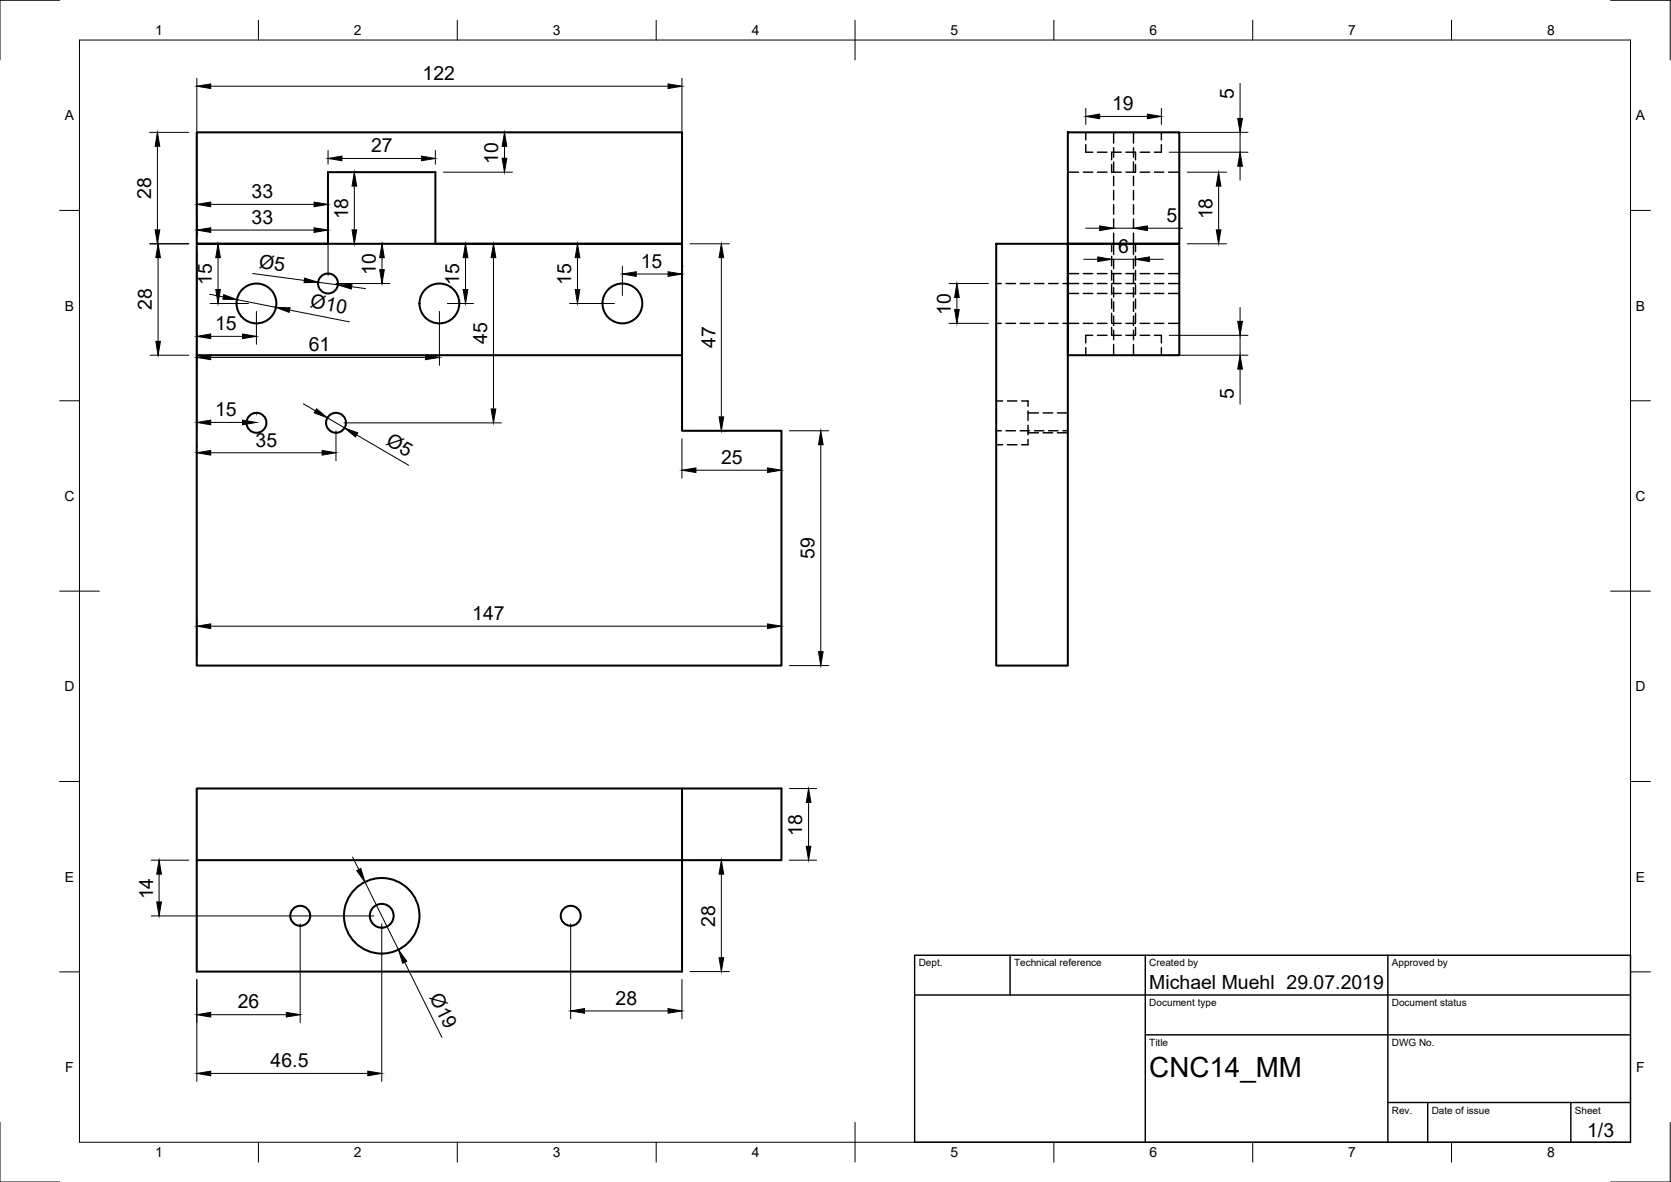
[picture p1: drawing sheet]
<svg xmlns="http://www.w3.org/2000/svg" width="420mm" height="297mm" viewBox="0 0 420 297" stroke-linecap="round" stroke-linejoin="round" font-family="sans-serif">
<!-- layer: Sichtbar -->
<g fill="none" stroke="#000" stroke-width=".51">
<path d="M49.5 33.3h122v28h-62v-18h-27v18h-33zM268.5 33.3h28v28h-28zM49.5 61.3h122v28h-122zM250.5 61.3h18v106h-18zM268.5 61.3h28v28h-28zM49.5 89.3v78h147v-59h-25v-19M171.5 198.1h25v18.1h-25zM171.5 198.1h-122v18.1M49.5 216.2h122v28h-122z"/>
<circle cx="64.5" cy="76.3" r="5"/>
<circle cx="82.5" cy="71.2" r="2.51"/>
<circle cx="110.5" cy="76.3" r="5"/>
<circle cx="156.5" cy="76.3" r="5"/>
<circle cx="64.5" cy="106.3" r="2.51"/>
<circle cx="84.5" cy="106.3" r="2.51"/>
<circle cx="75.5" cy="230.1" r="2.51"/>
<circle cx="96" cy="230.1" r="3"/>
<circle cx="96" cy="230.1" r="9.5"/>
<circle cx="143.5" cy="230.1" r="2.51"/>
</g>
<!-- layer: Verdeckt -->
<g fill="none" stroke="#000" stroke-width=".36">
<path d="M273 36.4v1.9h1.8M273 33.3v1.9M275.9 38.3h2.4M279.5 38.3v1.9M279.5 38.3h2.4M280 33.3v2.6M280 37.1v2.4M283.1 38.3h2.4v1.9M285 33.3v2.6M285 37.1v2.4M286.7 38.3h2.4M292 36.4v1.9h-1.7"/>
<path d="M292 33.3v1.9M268.5 43.3h2.7M272.4 43.3h2.4M275.9 43.3h2.4M279.5 41.4v1.9M279.5 43.3h2.4M280 40.7v2.4M280 44.3v2.4M280 47.9v2.3M280 51.4v2.4M280 55v2.4M280 58.6v5.4"/>
<path d="M285 40.7v2.4M285 44.3v2.4M285 47.9v2.3M285 51.4v2.4M285 55v2.4M285 58.6v5.4M285.5 41.4v1.9h-2.4M286.7 43.3h2.4M290.3 43.3h2.3M293.8 43.3h2.7M250.5 71.3h1.3M252.9 71.3h2.4"/>
<path d="M256.5 71.3h2.4M260.1 71.3h2.4M263.7 71.3h2.3M267.3 71.3h3.9M268.5 73.8h2.7M268.5 68.8h2.7M272.4 71.3h2.4M272.4 73.8h2.4M272.4 68.8h2.4M275.9 71.3h2.4M275.9 73.8h2.4M275.9 68.8h2.4"/>
<path d="M279.5 61.3v1.9M279.5 64.4v2.4M279.5 68v2.4M279.5 71.6v2.3M279.5 75.1v2.4M279.5 78.7v2.4M279.5 71.3h2.4M279.5 73.8h2.4M279.5 68.8h2.4M280 65.1v2.4M280 68.7v2.4M280 72.3v2.4"/>
<path d="M280 75.8v2.4M280 79.4v2.4M283.1 71.3h2.4M283.1 73.8h2.4M283.1 68.8h2.4M285 65.1v2.4M285 68.7v2.4M285 72.3v2.4M285 75.8v2.4M285 79.4v2.4M285.5 61.3v1.9M285.5 64.4v2.4"/>
<path d="M285.5 68v2.4M285.5 71.6v2.3M285.5 75.1v2.4M285.5 78.7v2.4M286.7 71.3h2.4M286.7 73.8h2.4M286.7 68.8h2.4M290.3 71.3h2.3M290.3 73.8h2.3M290.3 68.8h2.3M293.8 71.3h2.7M293.8 73.8h2.7"/>
<path d="M293.8 68.8h2.7M250.5 81.3h1.3M252.9 81.3h2.4M256.5 81.3h2.4M260.1 81.3h2.4M263.7 81.3h2.3M267.3 81.3h3.9M272.4 81.3h2.4M273 87.4v1.9M274.8 84.3h-1.8v1.9M275.9 84.3h2.4M275.9 81.3h2.4"/>
<path d="M279.5 82.3v2M279.5 84.3h2.4M279.5 81.3h2.4M280 83v2.4M280 86.6v2.7M283.1 81.3h2.4M285 83v2.4M285 86.6v2.7M285.5 82.3v2h-2.4M286.7 84.3h2.4M286.7 81.3h2.4M290.3 84.3h1.7v1.9"/>
<path d="M290.3 81.3h2.3M292 87.4v1.9M293.8 81.3h2.7M250.5 111.8h1.6M250.5 100.8h1.6M250.5 108.3h1.3M252.9 108.3h2.4M253.3 111.8h2.4M253.3 100.8h2.4M256.5 108.3h2.4M256.9 100.8h1.6v1.3M258.5 103.3v2.4"/>
<path d="M258.5 106.9v2.3M258.5 110.4v1.4h-1.6M258.5 108.8h2.6M258.5 103.8h2.6M260.1 108.3h2.4M262.3 108.8h2.4M262.3 103.8h2.4M263.7 108.3h2.3M265.9 108.8h2.6M265.9 103.8h2.6M267.3 108.3h1.2"/>
</g>
<!-- layer: Border -->
<g fill="none" stroke="#000" stroke-width=".25">
<path d="M15 .1h-15v15M20 10.1h390v276.9h-390zM65 5.1v5M115 5.1v5M165 5.1v5M215 5.1v10M265 5.1v5M315 5.1v5M365 5.1v5M405 .1h15v15M15 52.9h5M410 52.9h5"/>
<path d="M15 100.7h5M410 100.7h5M15 148.6h10M405 148.6h10M15 196.4h5M410 196.4h5M15 244.2h5M410 244.2h5M0 282.1v14.9h15M65 287v5M115 287v5M165 287v5"/>
<path d="M215 282.1v9.9M265 287v5M315 287v5M365 287v5M420 282.1v14.9h-15"/>
</g>
<!-- layer: TitleBlock -->
<path d="M230 240.1h180v46.9h-180zM230 250h180M254 240.1v9.9M288 240.1v46.9M349 240.1v46.9M288 260.1h122M349 277.1h61M359 277.1v9.9M395 277.1v9.9" fill="none" stroke="#000" stroke-width=".36"/>
<!-- layer: Dimensions -->
<g fill="none" stroke="#000" stroke-width=".25">
<path d="M49.5 19.7v39.6M171.5 19.7v39.6M37.6 33.3h9.9M39.6 36.8v21M53 21.7h115M82.5 37.8v3.5M86 39.8h20M109.5 37.8v3.5M126.9 36.8v3M127.7 33.3h1.1M273 27.2v4.1M276.5 29.3h12"/>
<path d="M292 27.2v4.1M294 33.3h19.8M294 38.3h19.8M311.8 20.9v8.9M311.8 33.3v5M53 51.4h26M53 57.8h26M82.5 49.4v19.9M84.5 43.3h6.6M89.1 46.8v11M111.5 43.3h17.3M273 57.3h3.5"/>
<path d="M280 57.3h5M288.5 57.3h8.8M298.5 43.3h9.9M306.4 46.8v11M311.8 41.8v3.5M37.6 61.3h9.9M39.8 64.8v21M49.5 63.3v44.9M52.7 73.9l3.5 .7M52.8 76.3h9.7M54.8 64.8v8M59.6 75.3l9.8 1.9"/>
<path d="M63.5 68.7l13 1.8M64.5 78.3v8.2M72.8 77.9l15 3M80 70.9l5 .7M84.5 61.3h6.6M84.5 71.3h13.5M88.4 72.1l3.5 .4M92.3 61.3h5.7M96.1 64.8v3M110.5 78.3v13.5M112.3 61.3h6.8M112.5 76.3h6.6"/>
<path d="M117.1 64.8v8M122.1 61.3h5.5M124.1 64.8v38M143.2 61.3h1.4M143.2 76.3h11.3M145.2 64.8v8M156.5 66.9v7.4M160 68.9h8M171.5 66.9h.1M173.5 61.3h9.9M181.4 64.8v40M238.6 71.3h9.9"/>
<path d="M240.6 74.8v3M272.5 65.2h3.5M279.5 65.2h6M289 65.2h3.5M298.5 61.3h9.9M311.8 77.3v3.5M37.8 89.3h9.7M53 84.5h8M53 89.8h54M238.6 81.3h9.9M294 89.3h19.8M294 84.3h19.8"/>
<path d="M311.8 84.3v5M311.8 92.8v8.8M49.5 111.8v.5M53 106.2h8M53 113.8h28M64.5 104.2v.1M76.3 101.5l3 1.7M82.3 105l4.3 2.5M84.5 108.3v7.5M86.5 106.3h39.6M89.7 109.3l13.1 7.6M171.5 110.3v9.9"/>
<path d="M173.5 108.3h9.9M175 118.2h18M196.5 110.3v9.9M198.5 108.3h9.9M206.4 111.8v52M49.5 155.4v9.9M53 157.4h140M196.5 155.4v9.9M198.5 167.3h9.9M198.5 198.2h6.8M38 216.2h9.5M40 219.7v7"/>
<path d="M88.6 215.4l1.6 3.1M173.5 216.2h9.9M181.4 219.7v21M198.5 216.2h6.8M203.3 201.7v11M38 230.2h56M75.5 232.2v24.8M91.8 221.6l8.4 17.1M96 232.2v39.6M143.5 232.2v23.8M49.5 246.2v25.6M53 255h19"/>
<path d="M101.7 241.8l9.4 18.9M147 254h21M171.5 246.2v9.8M173.5 244.2h9.9M53 269.8h39.5"/>
</g>
<g fill="#000" stroke="#000" stroke-width=".25">
<path d="M39.6 33.3l.6 3.5h-1.2zM49.5 21.7l3.5-.6v1.2zM82.5 39.8l3.5-.6v1.2zM106 39.2l3.5 .6-3.5 .6zM126.3 39.8h1.1l-.5 3.5zM126.9 33.3l.5 3.5h-1.1zM168 21.1l3.5 .6-3.5 .6zM273 29.3l3.5-.6v1.1zM288.5 28.7l3.5 .6-3.5 .5zM311.2 29.8h1.2l-.6 3.5zM39 57.8h1.2l-.6 3.5zM49.5 51.4l3.5-.6v1.2z"/>
<path d="M49.5 57.8l3.5-.6v1.2zM79 50.8l3.5 .6-3.5 .6zM79 57.2l3.5 .6-3.5 .6zM88.5 57.8h1.2l-.6 3.5zM89.1 43.3l.6 3.5h-1.2zM276.5 56.8l3.5 .5-3.5 .6zM285 57.3l3.5-.5v1.1zM306.4 43.3l.6 3.5h-1.2zM305.8 57.8h1.2l-.6 3.5zM311.8 38.3l.6 3.5h-1.2zM39.8 61.3l.5 3.5h-1.1zM54.3 72.8h1.1l-.6 3.5z"/>
<path d="M54.8 61.3l.6 3.5h-1.1zM56.3 74l3.3 1.3-3.6-.1zM69.4 77.2l3.5 .2-.2 1.1zM76.6 69.9l3.4 1-3.5 .1zM85 71.6l3.5-.1-.2 1.1zM95.5 67.8h1.1l-.5 3.5zM96.1 61.3l.5 3.5h-1.1zM116.5 72.8h1.1l-.5 3.5zM117.1 61.3l.5 3.5h-1.1zM124.1 61.3l.6 3.5h-1.2zM144.6 72.8h1.2l-.6 3.5zM145.2 61.3l.6 3.5h-1.2z"/>
<path d="M156.5 68.9l3.5-.6v1.2zM168 68.3l3.5 .6-3.5 .6zM181.4 61.3l.6 3.5h-1.2zM240.6 71.3l.6 3.5h-1.2zM240 77.8h1.2l-.6 3.5zM276 64.6l3.5 .6-3.5 .5zM285.5 65.2l3.5-.6v1.1zM39.2 85.8h1.1l-.5 3.5zM49.5 84.5l3.5-.6v1.2zM49.5 89.8l3.5-.6v1.2zM61 83.9l3.5 .6-3.5 .6zM107 89.2l3.5 .6-3.5 .6z"/>
<path d="M311.2 80.8h1.2l-.6 3.5zM311.8 89.3l.6 3.5h-1.2zM49.5 106.2l3.5-.6v1.2zM49.5 113.8l3.5-.6v1.2zM61 105.6l3.5 .6-3.5 .6zM79.6 102.7l2.7 2.3-3.3-1.3zM81 113.2l3.5 .6-3.5 .6zM86.6 107.5l3.4 1.3-.6 1zM123.5 102.8h1.2l-.6 3.5zM171.5 118.2l3.5-.6v1.2zM180.8 104.8h1.2l-.6 3.5zM193 117.6l3.5 .6-3.5 .6z"/>
<path d="M206.4 108.3l.6 3.5h-1.2zM49.5 157.4l3.5-.6v1.2zM193 156.8l3.5 .6-3.5 .6zM205.8 163.8h1.2l-.6 3.5zM40 216.2l.6 3.5h-1.2zM89.7 218.8l1-.5 1.1 3.3zM181.4 216.2l.6 3.5h-1.2zM203.3 198.2l.6 3.5h-1.2zM202.7 212.7h1.2l-.6 3.5zM39.4 226.7h1.2l-.6 3.5zM49.5 255l3.5-.6v1.2zM72 254.4l3.5 .6-3.5 .6z"/>
<path d="M100.2 238.7l2.1 2.9-1.1 .5zM143.5 254l3.5-.5v1.1zM168 253.5l3.5 .5-3.5 .6zM180.8 240.7h1.2l-.6 3.5zM49.5 269.8l3.5-.6v1.1zM92.5 269.2l3.5 .6-3.5 .5z"/>
</g>
<text font-size="7" x="289" y="270.6">CNC14_MM</text>
<g font-size="4.9">
<text x="106.3" y="20.2">122</text>
<text x="279.6" y="27.7">19</text>
<text x="310.2" y="25" transform="rotate(-90 310.2 25)">5</text>
<text x="93.3" y="38.3">27</text>
<text x="125.3" y="41.1" transform="rotate(-90 125.3 41.1)">10</text>
<text x="38" y="49.9" transform="rotate(-90 38 49.9)">28</text>
<text x="63.3" y="49.8">33</text>
<text x="63.3" y="56.3">33</text>
<text x="87.5" y="55.1" transform="rotate(-90 87.5 55.1)">18</text>
<text x="293.3" y="55.8">5</text>
<text x="304.8" y="55.1" transform="rotate(-90 304.8 55.1)">18</text>
<text x="281.2" y="63.6">6</text>
<text x="53.3" y="71.7" transform="rotate(-90 53.3 71.7)">15</text>
<text x="65" y="67.3" transform="rotate(7 65 67.3)">Ø5</text>
<text x="94.5" y="69.1" transform="rotate(-90 94.5 69.1)">10</text>
<text x="115.5" y="71.7" transform="rotate(-90 115.5 71.7)">15</text>
<text x="143.6" y="71.7" transform="rotate(-90 143.6 71.7)">15</text>
<text x="161.1" y="67.3">15</text>
<text x="38.2" y="77.9" transform="rotate(-90 38.2 77.9)">28</text>
<text x="77.9" y="77.2" transform="rotate(11 77.9 77.2)">Ø10</text>
<text x="54.1" y="83">15</text>
<text x="239.1" y="79.1" transform="rotate(-90 239.1 79.1)">10</text>
<text x="77.6" y="88.3">61</text>
<text x="122.5" y="86.4" transform="rotate(-90 122.5 86.4)">45</text>
<text x="179.9" y="87.4" transform="rotate(-90 179.9 87.4)">47</text>
<text x="310.2" y="100.3" transform="rotate(-90 310.2 100.3)">5</text>
<text x="54.1" y="104.6">15</text>
<text x="64.3" y="112.2">35</text>
<text x="96.8" y="111.6" transform="rotate(30 96.8 111.6)">Ø5</text>
<text x="181.3" y="116.6">25</text>
<text x="204.8" y="140.5" transform="rotate(-90 204.8 140.5)">59</text>
<text x="118.7" y="155.9">147</text>
<text x="201.7" y="210" transform="rotate(-90 201.7 210)">18</text>
<text x="38.5" y="226" transform="rotate(-90 38.5 226)">14</text>
<text x="179.8" y="232.8" transform="rotate(-90 179.8 232.8)">28</text>
<text x="107.9" y="250.6" transform="rotate(64 107.9 250.6)">Ø19</text>
<text x="289" y="248.5">Michael Muehl 29.07.2019</text>
<text x="59.8" y="253.4">26</text>
<text x="154.8" y="252.5">28</text>
<text x="68.1" y="268.2">46.5</text>
<text x="399.1" y="285.7">1/3</text>
</g>
<g font-size="3.5">
<text x="39" y="8.8">1</text>
<text x="89" y="8.8">2</text>
<text x="139" y="8.8">3</text>
<text x="189" y="8.8">4</text>
<text x="239" y="8.8">5</text>
<text x="289" y="8.8">6</text>
<text x="339" y="8.8">7</text>
<text x="389" y="8.8">8</text>
<text x="16.3" y="30.2">A</text>
<text x="411.3" y="30.2">A</text>
<text x="16.3" y="78">B</text>
<text x="411.3" y="78">B</text>
<text x="16.2" y="125.9">C</text>
<text x="411.2" y="125.9">C</text>
<text x="16.2" y="173.7">D</text>
<text x="411.2" y="173.7">D</text>
<text x="16.3" y="221.6">E</text>
<text x="411.3" y="221.6">E</text>
<text x="16.4" y="269.4">F</text>
<text x="411.4" y="269.4">F</text>
<text x="39" y="290.8">1</text>
<text x="89" y="290.8">2</text>
<text x="139" y="290.8">3</text>
<text x="189" y="290.8">4</text>
<text x="239" y="290.8">5</text>
<text x="289" y="290.8">6</text>
<text x="339" y="290.8">7</text>
<text x="389" y="290.8">8</text>
</g>
<g font-size="2.5">
<text x="231" y="242.9">Dept.</text>
<text x="255" y="242.9">Technical reference</text>
<text x="289" y="242.9">Created by</text>
<text x="350" y="242.9">Approved by</text>
<text x="289" y="252.8">Document type</text>
<text x="350" y="252.8">Document status</text>
<text x="289" y="262.9">Title</text>
<text x="350" y="262.9">DWG No.</text>
<text x="350" y="279.9">Rev.</text>
<text x="360" y="279.9">Date of issue</text>
<text x="396" y="279.9">Sheet</text>
</g>
</svg>
